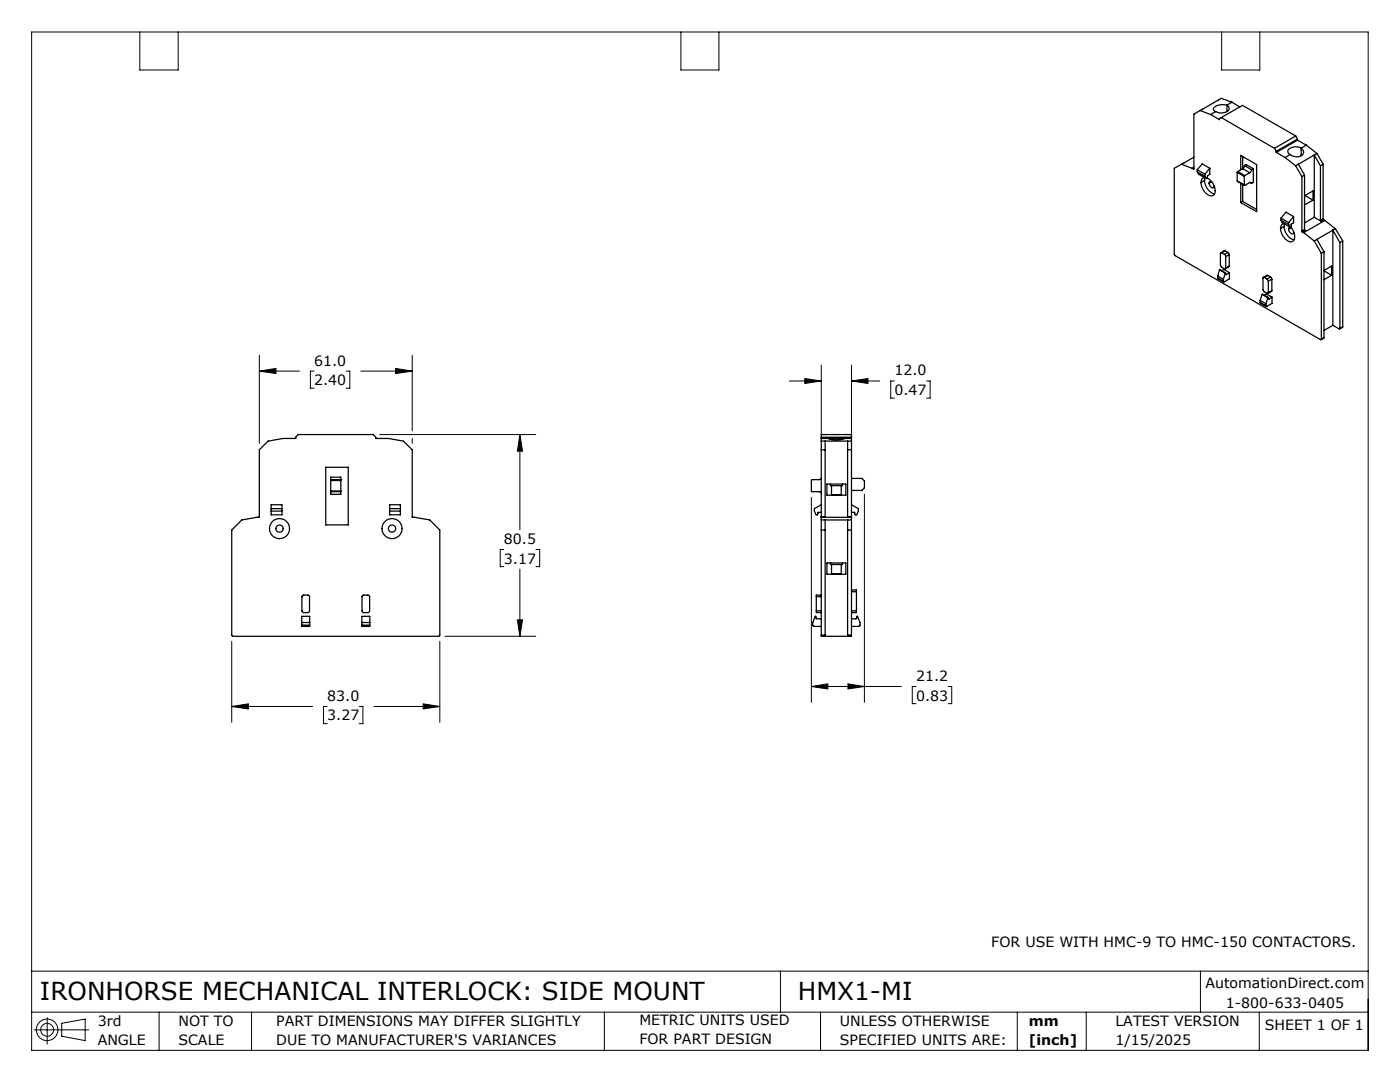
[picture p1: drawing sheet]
<svg xmlns="http://www.w3.org/2000/svg" width="279mm" height="216mm" viewBox="0 0 279 216" stroke-linecap="round" stroke-linejoin="round" font-family="sans-serif">
<g fill="none" stroke="#000" stroke-width=".25">
<path d="M235.8 32.8l-1.4 .8v17.1l.1 .3 29 16.8 .2-.1M235.8 32.8l2.1 .8M237.9 33.6l.3 .1M238.3 33.7h-.1M238.3 33.4l-.4 .2M238.3 31.4l-2.5 1.4M238.9 33.9l1.6 .8M238.9 34.3l1.6 .9M238.9 33.9v.4M238.9 34.3l.3 .4 1.5 .9M239.5 22l-1.2 .8v10.9M239.5 22l2.1 .9"/>
<path d="M240.3 35.5l-.3 .1-.2 .2-.1 .6M240.4 36a2.84 2.84 0 0 0 2 2.7M240.4 36l-.7 .4M240.5 35.2l.2 .4M240.5 34.7v.5M240.5 35.5l-.1 .5M240.9 35.5a2.65 2.65 0 0 1 1.4 3.3 1.49 1.49 0 0 1-2.1-.8l-.5-1.6M241.3 36.5a.76 .76 0 0 0 1 .9v-.3M241.4 36.3h.4l-.5 .2zM241.4 33.6v1.2l-.4 .3-.1 .4-.2 .1M241.4 33.6l-1.5-.9-1 1.2M241.4 33.6l-.9 1.1"/>
<path d="M241.6 22.9l1.8 1v-.2l.3-.2M242.6 22.3l-1 .6M243.7 23.5l10.7 6.1M243.7 23.5l4.3-2.5 10.6 6.1M244.9 21a.73 .73 0 0 1 .4 .8 .73 .73 0 0 1-.8 .6 2.31 2.31 0 0 1-1.9-.1M244.9 21a2.6 2.6 0 0 0-2.7 .6 .48 .48 0 0 0 .4 .7M244.9 21v1.3M245.9 20.4l-1 .6M245.9 20.4l1.5 .9M245.9 20.4l-2.2-.8-4.2 2.4M246.9 34.4l1.4 .8M246.9 36.1l1.4 .8"/>
<path d="M246.9 34.4v1.7M246.9 36.1l1.5 .9M247 34.2l1.4 .8M247 34.2l-.1 .2M247.6 33.9v-2.9l3.2 1.8v9.4l-3.2-1.8M247.6 36.5v3.9M248 31.3v2.4M248 36.8v3.4M248 33.7l1.4 .8M248 33.7l-1 .5M248.3 36.9l.1 .1M248.3 35.2v1.7"/>
<path d="M248.4 33l-.1 .3-.3 .4M248.4 33l.3-.2 1.4 .9M248.4 33l1.4 .9M248.4 35l-.1 .2M249.4 36.4h.2l.2 .2M249.4 36.4l-1 .6M249.4 34.5l-1 .5M249.4 36.4l.4 .2M249.8 33.9l-.4 .6M250.1 33.7v2.7l-.3 .2M250.1 33.7l-.3 .2M254.4 29.6l.3 .6"/>
<path d="M254.7 30.2v.2M254.7 30.4l1.8 1M256.5 31.4l2.1 1.7M257.5 30.8l-1 .6M258.6 33.1l1.2 2.1M258.6 27.1l-4.2 2.5M258.6 27.1l.3 .7M258.9 28l-4.2 2.4M258.9 28l1.8 1M258.9 27.8l-4.2 2.4M258.9 27.8v.2M259.1 32.8l-.5 .3"/>
<path d="M259.1 32.8l1.2 2.1M259.7 29.6a.94 .94 0 0 1 .4 1.1 .94 .94 0 0 1-1.1 .6l-.8-.1-.7-.4M259.7 29.6a1.92 1.92 0 0 0-2.7 .6l.1 .3 .4 .3M259.7 29.6v1.5M259.8 35.2v10.9M260.3 34.9l-.5 .3M260.3 34.9v10.9M260.3 39.1l1.7-1v1.8M260.5 39l1.5 .9M260.7 29l-1 .6M260.7 29l2.1 1.6M262 39.9l-1.7 1"/>
<path d="M262.3 30.9l-3.2 1.9M262.3 30.9v12.5M262.3 30.9l1.2 2.2M262.8 30.6l-.5 .3M262.8 30.6l1.3 2.2M263.5 33.1v10.9M264.1 32.8l-.6 .3M264.1 32.8v10.9M243 55.5l1.2 .7M243 55.1l1.2 .6M243 55.5l1.2 .6M243 55.1v.4"/>
<path d="M243.4 53.8l1.1 .7M243.4 53.8l-.4 1.3M243.4 53.8l1.2 .7M243.8 50.4l-.2 .2v2.4l.1 .2 .7 .5h.1l.1-.2M243.8 54l.4-.2 1.2 .6M243.8 50.4l.6 .4M244.2 55.7v.4M244.4 50.8l.2 .4M244.5 50.1l-.2-.1-.7 .4M244.5 50.1l.6 .3M244.5 50.1l-.7 .3M244.5 54.5l-.3 1.2"/>
<path d="M244.6 54.5l.2 .3M244.6 54.5h-.1M244.6 51.2v2.3M244.6 54.7l.2 .1M245.1 50.4l.2 .4M245.1 50.4l-.7 .4M245.3 53.1l-.8 .6M245.3 50.8v2.3M245.3 50.8l-.7 .4M245.3 53.1l-.7 .4M245.4 54.4v1.2l-1.1 .7-.1-.2M245.4 54.4l-.6 .4"/>
<path d="M248 40.2l2.8 1.6M248 40.2l-.4 .2M251.5 60l1.2 .6M251.5 60v.4M251.9 58.7l-.4 1.3M251.9 58.7l1.1 .7M251.9 58.7l1.2 .6M252.3 55.4h-.2v2.5l.1 .3 .7 .4 .2-.2M252.3 58.9l.4-.2 1.2 .6M252.3 55.4l.6 .3M252.9 55.7l.2 .4M253 55l-.2-.1-.7 .5"/>
<path d="M253 55l.6 .3M253 55l-.7 .4M253 59.4l-.3 1.2M253.1 59.3l-.1 .1M253.1 59.3v.3M253.1 59.6l.1 .1M253.1 56.1v2.3M253.6 55.3l.2 .4M253.6 55.3l-.7 .4M253.8 58l-.8 .6M253.8 55.7v2.3M253.8 55.7l-.7 .4"/>
<path d="M253.8 58l-.7 .4M253.9 59.3v1.2l-1.1 .7-.1-.2M253.9 59.3l-.7 .4M255.7 43.5l1.5 .9M255.7 44l1.5 .8M255.7 43.5v.5M255.7 44l.2 .4 1.5 .9M256.2 44.6l-.4 .2-.2 .8M256.3 45.2a2.84 2.84 0 0 0 2 2.6M256.3 45.2l-.7 .4M256.4 44.7l-.1 .5M257.2 45.7a.76 .76 0 0 0 .9 .9l.1-.3"/>
<path d="M257.2 44.8l.2 .5M257.2 44.4v.4M257.2 45.5l.5-.1-.5 .3zM257.5 45.2a2.3 2.3 0 0 1 .6 2.9 1.78 1.78 0 0 1-2.2-1.2l-.3-1.3M258.2 43.2v1.2l-.5 .3-.1 .5-.2 .1M258.2 43.2l-1.6-.9-.9 1.2M258.2 43.2l-1 1.2M259.8 46.1l.1 .2M259.9 46.3l.3 .1M260.2 46.4l2.1 1.7M260.3 45.8l.2 .2-.6 .3M260.3 45.8l-.5 .3"/>
<path d="M262.3 48.1l1.4 2.5M262.3 43.4l-2 1.1M262.3 43.4l1.3 .7M262.8 47.8l-.5 .3M262.8 47.8l1.4 2.4M263.5 44l.1 .1M263.7 50.6v17.1M264.1 43.7l.1 .2M264.1 43.7l-.6 .3M264.2 43.9l-.6 .2M264.2 43.9l.2 .1M264.2 50.2l-.5 .4"/>
<path d="M264.2 50.2v17.1M264.2 54l1.5-.9v1.8M264.2 54l1.5 .9M264.4 44l-4.2 2.4M264.4 44l2.1 1.6M265.7 54.9l-1.5 .9M266 45.9l-3.2 1.9M266 45.9v19M266 45.9l1.4 2.5M266.5 45.6l-.5 .3M266.5 45.6l1.5 2.5M267.4 48.4v17.1"/>
<path d="M268 48.1l-.6 .3M268 48.1v17.1M251.5 60.4l1.2 .7M251.5 60.4l1.2 .6M252.7 60.6v.4M264.2 67.3l-.5 .5M264.2 67.3l-.5 .4M266 64.9l1.3 .8 .1-.2M266 64.9l-1.8 1M268 65.2l-.6 .4M268 65.2l-.6 .3M51.8 89.7l1.7-1.7 3-.5h2.5v-.3l.5-.5h15l.5 .5v.3h2.5l3 .5 1.8 1.7v13.5l3.5 .6 2 2v21l-.1 .1h-41.4l-.1-21.1 2.1-2 3.5-.6z"/>
<path d="M65 93.2h4.5v11.5h-4.5zM66 95.7h.1M66 98.1v.5h2v-.5M66 95.7v-.5h2v.5M66 95.9h2M66 98h2M66 95.7v2.4M66 98.1h2M66 95.7h2M68 95.7h.1M68 95.7v2.4M163.9 95.4l-.4 .3h-1.4l-.2 .2v2.1l.2 .1h1.6l.2 .3"/>
<path d="M163.9 87.5h1.4M163.9 88h6M163.9 89.7h.8M163.9 87.2h6M164.7 88v15.1M165 96.6h3.8v2.2h-3.8zM165.3 87.5a4.5 4.5 0 0 0 3.2 0M165.3 87.5h3.2M165.7 96.6v.3h2.4v-.3M165.9 96.9v1.9h2v-1.9M166.3 98.8h.1M167.5 98.8h.1"/>
<path d="M168.5 87.5h1.4M169.2 88v15.1M169.2 89.7h.7M169.9 95.5h2.1l.5 .5v1.3l-.5 .6h-2.1M54.1 102h2.2M54.1 101.5h2.2M54.1 100.7h2.2v2h-2.2zM60.4 118.8l1.2-.1 .2 .3v3l-.3 .2h-1l-.2-.2zM72.4 118.8l1.2-.1 .2 .3v3l-.3 .2h-1l-.2-.2-.1-2.9zM77.8 102h2.1M77.8 100.7h2.1v2h-2.1zM77.8 101.5h2.1"/>
<path d="M162.9 119.1h1M162.9 119.1v2.8M163.9 103.1v.1M163.9 118.7h-1v.4M163.9 100.7l-1.4 .8v.5l.4 .7h.3l.1-.5h.6M163.9 103.2h6M163.9 103.1v-16.4h6v16.4M163.9 105.8h.8M163.9 103.8h6M163.9 103.2v23.5M163.9 103.1h.8M164.7 103.1v.1"/>
<path d="M164.7 103.8v22.9M165 112.3h3.8v2.3h-3.8zM165.7 112.3v.3h2.4v-.3M165.9 112.6v1.9h2v-1.9M166.3 114.5v.1M167.5 114.5v.1M169.2 103.1v.1M169.2 105.8h.7M169.2 103.8v22.9M169.2 103.1h.7M169.9 103.1v.1M169.9 117.7h1v.4"/>
<path d="M169.9 100.7l1.4 .8v.5l-.3 .7h-.3l-.1-.5h-.7M169.9 103.2v23.5M169.9 118.1h1M170.9 118.1v3.8M60.2 124.7v.3h1.6v-.3M60.2 124.7h1.6M60.2 124.7v-1.7h1.6v1.7M60.2 124.2h1.6M72.2 124.7v.3h1.6v-.3M72.2 124.7h1.6M72.2 124.7v-1.7h1.6v1.7M72.2 124.2h1.6"/>
<path d="M162.9 121.9v.3h1M162.9 121.9h1M163.9 126.7v.3h6v-.3M163.9 123.5h-.9l-.3-.5-.5 1.2v.6l.2 .2h1.5M163.9 126.7h.8M164.7 126.7v.3M169.2 126.7v.3M169.2 126.7h.7M169.9 123.5h1l.2-.5 .5 1.2v.6l-.2 .2h-1.5M169.9 121.9h1M170.9 121.9v.3h-1"/>
<circle cx="55.8" cy="105.5" r="1.99"/>
<circle cx="55.8" cy="105.5" r=".72"/>
<circle cx="78.2" cy="105.5" r="1.99"/>
<circle cx="78.2" cy="105.5" r=".72"/>
</g>
<g fill="none" stroke="#000" stroke-width=".2">
<path d="M6.3 6.4h266.7v203.2h-266.7zM27.9 6.4v7.6h7.7v-7.6M135.9 6.4v7.6h7.6v-7.6M243.8 6.4v7.6h7.6v-7.6M51.8 74l3.3-.5v1zM51.8 74h8M51.8 70.9v17.6M62.7 74h-.8v3.5h.8M69.1 74h.7v3.5h-.7M72 74h10.3M79 73.5l3.3 .5-3.3 .5zM82.3 70.9v15.1"/>
<path d="M157.6 76h6.3M160.6 75.5l3.3 .5-3.3 .5zM163.9 72.8v13.9M169.9 76l3.3-.5v1zM169.9 76h5.7M169.9 72.8v13.9M178.5 76h-.7v3.4h.7M184.9 76h.7v3.4h-.7M75.8 86.7h31.1M82.3 87.5v1M103.8 86.7l.5 3.3h-1zM103.8 86.7v19"/>
<path d="M161.9 99.2v41M172.5 98.6v41.6M100.5 109.6h-.7v3.5h.7M103.8 113.6v13.4M107 109.6h.7v3.5h-.7M46.2 128v16.1M87.8 128v16.1M88.8 127h18.1M103.3 123.7h1l-.5 3.3zM161.9 137l3.3-.5v1zM161.9 137h18M169.2 136.5l3.3 .5-3.3 .5z"/>
<path d="M182.8 137h-.7v3.4h.7M189.2 137h.7v3.4h-.7M46.2 141l3.4-.6v1.1zM46.2 141h16.2M65.3 141h-.7v3.4h.7M71.7 141h.7v3.4h-.7M74.6 141h13.2M84.5 140.4l3.3 .6-3.3 .5zM6.3 193.8h266.7M155.8 193.8v8.2M239.6 193.8v8.2M6.3 202h266.7"/>
<path d="M6.8 205.5h10.9M9.4 203.1v5.3M12.3 204.2l4.7-.9v4.3l-4.7-.8zM31.7 202v7.6M50.2 202v7.6M120.6 202v7.6M163.8 202v7.6M203 202v7.6M216.8 202v7.6M251.3 202v7.6"/>
<circle cx="9.4" cy="205.5" r="2.16"/>
<circle cx="9.4" cy="205.5" r="1.29"/>
</g>
<path d="M103.8 86.7l.5 3.3h-1zM103.3 123.7h1l-.5 3.3zM84.5 140.4l3.3 .6-3.3 .5zM46.2 141l3.4-.6v1.1zM79 73.5l3.3 .5-3.3 .5zM51.8 74l3.3-.5v1zM160.6 75.5l3.3 .5-3.3 .5zM169.9 76l3.3-.5v1zM161.9 137l3.3-.5v1zM169.2 136.5l3.3 .5-3.3 .5z" fill="#000"/>
<g font-size="4.9">
<text x="8" y="199.6">IRONHORSE MECHANICAL INTERLOCK: SIDE MOUNT</text>
<text x="159.2" y="199.6">HMX1-MI</text>
</g>
<g font-size="2.8">
<text x="62.7" y="72.9">61.0</text>
<text x="62.7" y="76.8">2.40</text>
<text x="178.5" y="74.9">12.0</text>
<text x="178.5" y="78.8">0.47</text>
<text x="100.6" y="108.5">80.5</text>
<text x="100.6" y="112.4">3.17</text>
<text x="182.8" y="135.9">21.2</text>
<text x="65.3" y="139.9">83.0</text>
<text x="65.3" y="143.8">3.27</text>
<text x="182.8" y="139.8">0.83</text>
<text x="197.8" y="189">FOR USE WITH HMC-9 TO HMC-150 CONTACTORS.</text>
<text x="240.6" y="197.1">AutomationDirect.com</text>
<text x="244.6" y="201.1">1-800-633-0405</text>
<text x="19.5" y="204.7">3rd</text>
<text x="19.5" y="208.5">ANGLE</text>
<text x="35.6" y="204.7">NOT TO</text>
<text x="35.6" y="208.5">SCALE</text>
<text x="55.1" y="204.7">PART DIMENSIONS MAY DIFFER SLIGHTLY</text>
<text x="55.1" y="208.5">DUE TO MANUFACTURER'S VARIANCES</text>
<text x="127.6" y="204.5">METRIC UNITS USED</text>
<text x="127.6" y="208.3">FOR PART DESIGN</text>
<text x="167.6" y="204.6">UNLESS OTHERWISE</text>
<text x="167.6" y="208.5">SPECIFIED UNITS ARE:</text>
<text x="205.3" y="204.7">mm</text>
<text x="205.3" y="208.5">[inch]</text>
<text x="222.6" y="208.5">1/15/2025</text>
<text x="222.6" y="204.7">LATEST VERSION</text>
<text x="252.4" y="205.6">SHEET 1 OF 1</text>
</g>
</svg>
